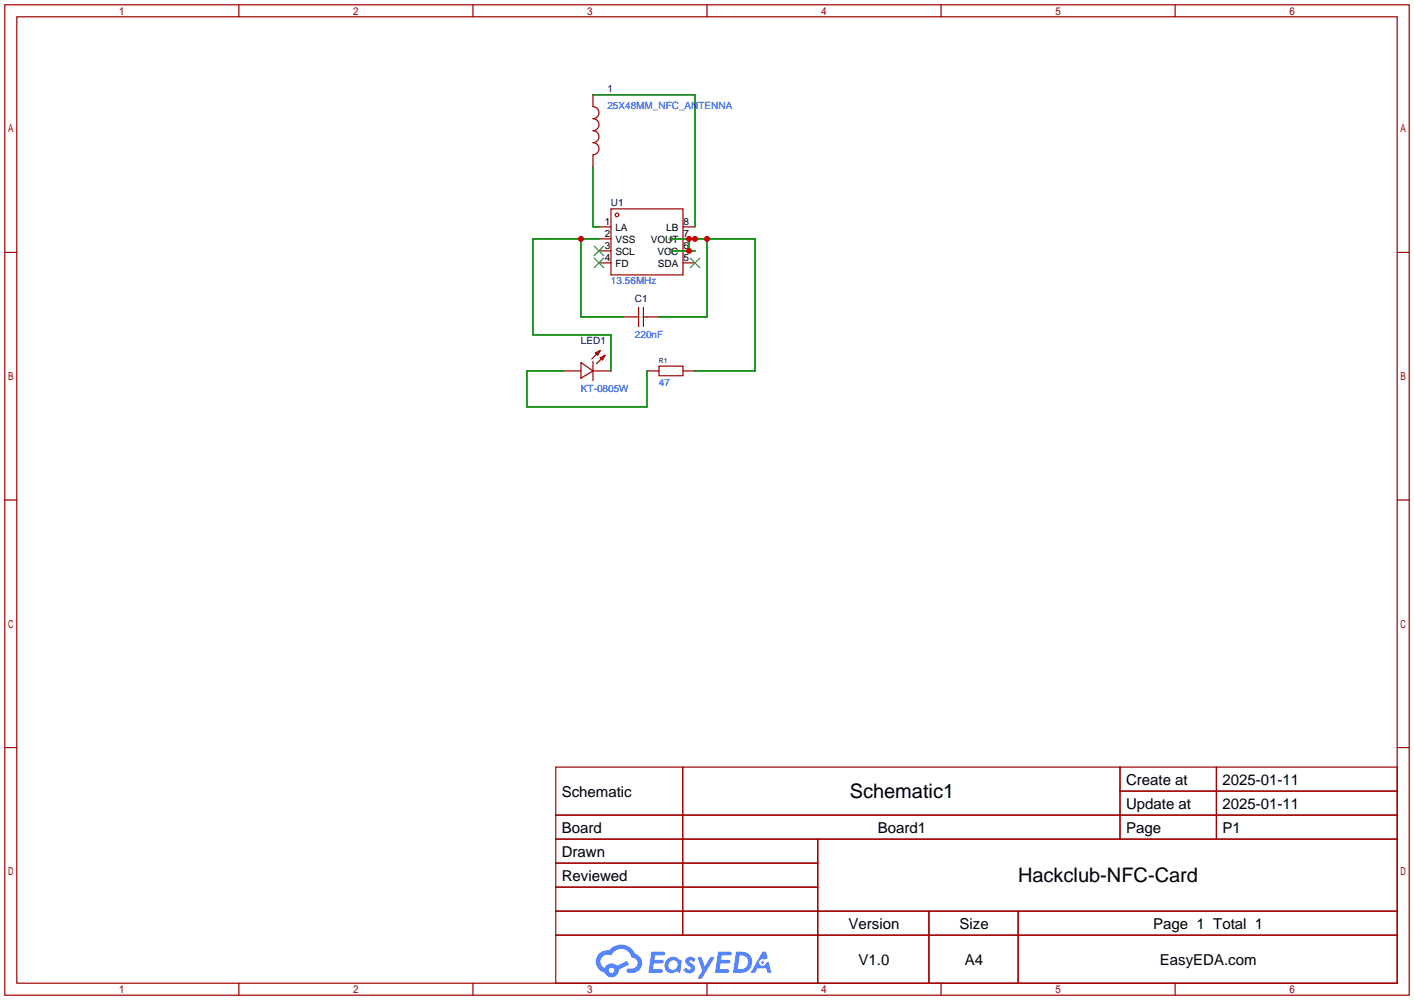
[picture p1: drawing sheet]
<svg xmlns="http://www.w3.org/2000/svg" width="299mm" height="212mm" viewBox="0 0 299 212" stroke-linecap="round" stroke-linejoin="round" font-family="sans-serif">
<g fill="#999">
<circle cx="142" cy="50.5" r=".51"/>
<circle cx="142" cy="53.1" r=".51"/>
</g>
<g fill="none" stroke="#a10000" stroke-width=".25">
<path d="M1 1h297.2v209.6h-297.2zM3.6 3.6h292.1v204.4h-292.1zM50.5 1v2.6M100.1 1v2.6M149.6 1v2.6M199.1 1v2.6M248.7 1v2.6M1 53.4h2.6M295.7 53.4h2.5M1 105.8h2.6M295.7 105.8h2.5M1 158.2h2.6"/>
<path d="M295.7 158.2h2.5M117.6 162.3h178.1v45.7h-178.1zM117.6 172.5h178.1M117.6 177.5h178.1M144.5 162.3v35.6M173 177.5v30.5M237 162.3v15.2M237 167.4h58.7M257.4 162.3v15.2M117.6 182.6h55.4M117.6 192.8h178.1M117.6 187.7h55.4"/>
<path d="M117.6 197.9h178.1M196.6 192.8v15.2M215.4 192.8v15.2M50.5 208v2.6M100.1 208v2.6M149.6 208v2.6M199.1 208v2.6M248.7 208v2.6"/>
</g>
<g fill="#5487ff">
<path d="M145.3 202.7a1.3 1.3 0 0 1 1.9 .3l-.4 .6a.54 .54 0 0 0-.9-.2l.1 .2a1.34 1.34 0 0 1 .9 1.8 1.47 1.47 0 0 1-2.3-.1l.5-.6 .8 .5a.31 .31 0 0 0 .4-.3 .31 .31 0 0 0-.3-.4 1.12 1.12 0 0 1-.7-1.8z"/>
<path d="M147.6 202.5h.9l.6 2 1.2-2h.9l-2.7 4.6h-.9l1-1.7z"/>
<path d="M137.8 201.4h1.7a1.31 1.31 0 0 1 1.2 .2 .4 .4 0 0 1-.3 .5l-1.8 .1-.1 .9h1.6a.4 .4 0 0 1 .4 .4 .4 .4 0 0 1-.5 .4h-1.6l-.2 1.2h1.4a.46 .46 0 0 1 .5 0 .46 .46 0 0 1 .1 .5l-.4 .2h-2.6z"/>
<path d="M151.9 201.4h1.7a1.32 1.32 0 0 1 1.2 .2 .39 .39 0 0 1-.3 .5l-1.8 .1-.1 .9h1.6a.4 .4 0 0 1 .4 .4 .4 .4 0 0 1-.4 .4h-1.7l-.2 1.2h1.4a.46 .46 0 0 1 .5 0 .46 .46 0 0 1 .1 .5l-.4 .2h-2.6z"/>
<path d="M161.3 201.4h.8l.3 1.3-.6 .4a.75 .75 0 0 0-1.1 .3 .75 .75 0 0 0 .5 1 .75 .75 0 0 0 .9-.7l.5-.2 .6 2.3h-.8l-.3-.9h-1.8l-.5 .9h-1z"/>
<path d="M155.7 201.4l-.6 4.4h1.5a2.27 2.27 0 0 0 2.6-2.2 2.27 2.27 0 0 0-2.7-2.2zM156.5 202.1a1.5 1.5 0 0 1 1.8 1.6 1.5 1.5 0 0 1-1.9 1.4h-.3z"/>
<path d="M141.2 203a1.6 1.6 0 0 0-.3 2.3 1.6 1.6 0 0 0 2.3 .2l.7 .3 .3-2.4-.1-.3-.5-.1a1.58 1.58 0 0 0-2.4 0zM141.8 203.5a.98 .98 0 0 1 1.6 .4 .98 .98 0 0 1-1.1 1.3 .94 .94 0 0 1-.9-.7 .94 .94 0 0 1 .4-1z"/>
<path d="M126.8 201.8a2.37 2.37 0 0 0 1.1 4 1.54 1.54 0 0 0 1.8 1 1.54 1.54 0 0 0 1.2-1.6l2.2-1.1-.5-.8-2 1a1.57 1.57 0 0 0-2.7 .5 1.5 1.5 0 0 1-.7-2.1 1.5 1.5 0 0 1 2.2-.5 2.23 2.23 0 0 1 2.3-1.4 2.23 2.23 0 0 1 2 1.8 1.16 1.16 0 0 1 1.2 1.1 1.16 1.16 0 0 1-1.1 1.2h-.7a.47 .47 0 0 0-.5 .4 .47 .47 0 0 0 .4 .5 2.17 2.17 0 0 0 2.5-.9 2.17 2.17 0 0 0-.3-2.7l-.8-.4a3.2 3.2 0 0 0-5.5-.7l-1.1 .1zM128.8 205.3a.6 .6 0 0 1 1.2 0 .6 .6 0 0 1-1.2 0z"/>
<circle cx="161.4" cy="203.6" r=".28"/>
</g>
<g fill="none" stroke="#870000" stroke-width=".25">
<path d="M125.5 20.1v2.5M125.5 32.8v2.5M126.7 48h2.6M126.7 50.5h2.6M126.7 53.1h2.6M126.7 55.6h2.6M144.5 48h2.6M144.5 50.5h2.6M144.5 53.1h2.6M144.5 55.6h2.6M119.1 78.5h3.8M125.5 78.5h3.8"/>
<path d="M131.8 67.1h2.6M136.9 78.5h2.5M136.9 67.1h2.5M144.5 78.5h2.6"/>
</g>
<path d="M125.7 54.6l2.1 2M125.7 52.1l2.1 2M127.8 54.6l-2.1 2M127.8 52.1l-2.1 2M146 54.6l2.1 2M148.1 54.6l-2.1 2" fill="none" stroke="#3c3" stroke-width=".25"/>
<g fill="none" stroke="#a10000" stroke-width=".25">
<path d="M125.5 22.6a1.27 1.27 0 0 1 1.2 1.2 1.27 1.27 0 0 1-1.2 1.3 1.27 1.27 0 0 1 1.2 1.3 1.27 1.27 0 0 1-1.2 1.2 1.27 1.27 0 0 1 1.2 1.3 1.27 1.27 0 0 1-1.2 1.3 1.27 1.27 0 0 1 1.2 1.3 1.27 1.27 0 0 1-1.2 1.2M129.3 44.2h15.2v14h-15.2zM122.9 76.7l2.6 1.8-2.6 1.5zM125.5 76.5v4M126 74.7l1-.5-.5 1zM127 75.7l1-.5-.5 1zM127 74.2l-1.8 1.7M128 75.2l-1.8 1.8M134.4 67.1h.7M135.1 65v4.1M136.1 65v4.1M136.1 67.1h.8"/>
<path d="M139.4 77.5h5.1v2h-5.1z"/>
<circle cx="130.6" cy="45.5" r=".38"/>
</g>
<path d="M125.5 35.3v12.7h1.2M125.5 20.1h21.6v27.9M122.9 50.5v16.6h8.9M126.7 50.5h-13.9v20.4h16.5v7.6M142 50.5h17.8v28h-12.7M142 53.1h5.1M145.8 50.5v2.6M149.6 50.5v16.6h-10.2M119.1 78.5h-7.6v7.6h25.4v-7.6" fill="none" stroke="#008700" stroke-width=".25"/>
<g fill="#c00">
<circle cx="145.8" cy="50.5" r=".63"/>
<circle cx="145.8" cy="53.1" r=".63"/>
<circle cx="147.1" cy="50.5" r=".63"/>
<circle cx="149.6" cy="50.5" r=".63"/>
<circle cx="122.9" cy="50.5" r=".63"/>
</g>
<g font-size="4.2">
<text x="179.8" y="168.9">Schematic1</text>
<text x="215.4" y="186.6">Hackclub-NFC-Card</text>
</g>
<g font-size="3.2">
<text x="238.3" y="166.1">Create at</text>
<text x="258.7" y="166.1">2025-01-11</text>
<text x="118.9" y="168.7">Schematic</text>
<text x="238.3" y="171.2">Update at</text>
<text x="258.7" y="171.2">2025-01-11</text>
<text x="118.9" y="176.3">Board</text>
<text x="185.7" y="176.3">Board1</text>
<text x="238.3" y="176.3">Page</text>
<text x="258.7" y="176.3">P1</text>
<text x="118.9" y="181.4">Drawn</text>
<text x="118.9" y="186.4">Reviewed</text>
<text x="179.5" y="196.6">Version</text>
<text x="203" y="196.6">Size</text>
<text x="244" y="196.6">Page 1 Total 1</text>
<text x="181.7" y="204.2">V1.0</text>
<text x="204.2" y="204.2">A4</text>
<text x="245.4" y="204.2">EasyEDA.com</text>
</g>
<g font-size="2.1" fill="#000080">
<text x="128.5" y="19.4">1</text>
<text x="129.3" y="43.6">U1</text>
<text x="134.4" y="63.9">C1</text>
<text x="122.9" y="72.8">LED1</text>
</g>
<g font-size="2.1" fill="#00f">
<text x="128.5" y="23">25X48MM_NFC_ANTENNA</text>
<text x="129.3" y="60.1">13.56MHz</text>
<text x="134.4" y="71.5">220nF</text>
<text x="122.9" y="82.9">KT-0805W</text>
<text x="139.4" y="81.7">47</text>
</g>
<g font-size="2.1">
<text x="128" y="47.6">1</text>
<text x="144.7" y="47.6">8</text>
<text x="128" y="52.7">3</text>
<text x="128" y="50.1">2</text>
<text x="130.2" y="54">SCL</text>
<text x="130.2" y="51.4">VSS</text>
<text x="130.2" y="48.9">LA</text>
<text x="137.7" y="51.4">VOUT</text>
<text x="139.1" y="54">VCC</text>
<text x="141" y="48.9">LB</text>
<text x="144.7" y="50.1">7</text>
<text x="144.7" y="52.7">6</text>
<text x="128" y="55.2">4</text>
<text x="130.2" y="56.5">FD</text>
<text x="139.2" y="56.5">SDA</text>
<text x="144.7" y="55.2">5</text>
</g>
<text font-size="1.4" fill="#000080" x="139.4" y="76.8">R1</text>
</svg>
